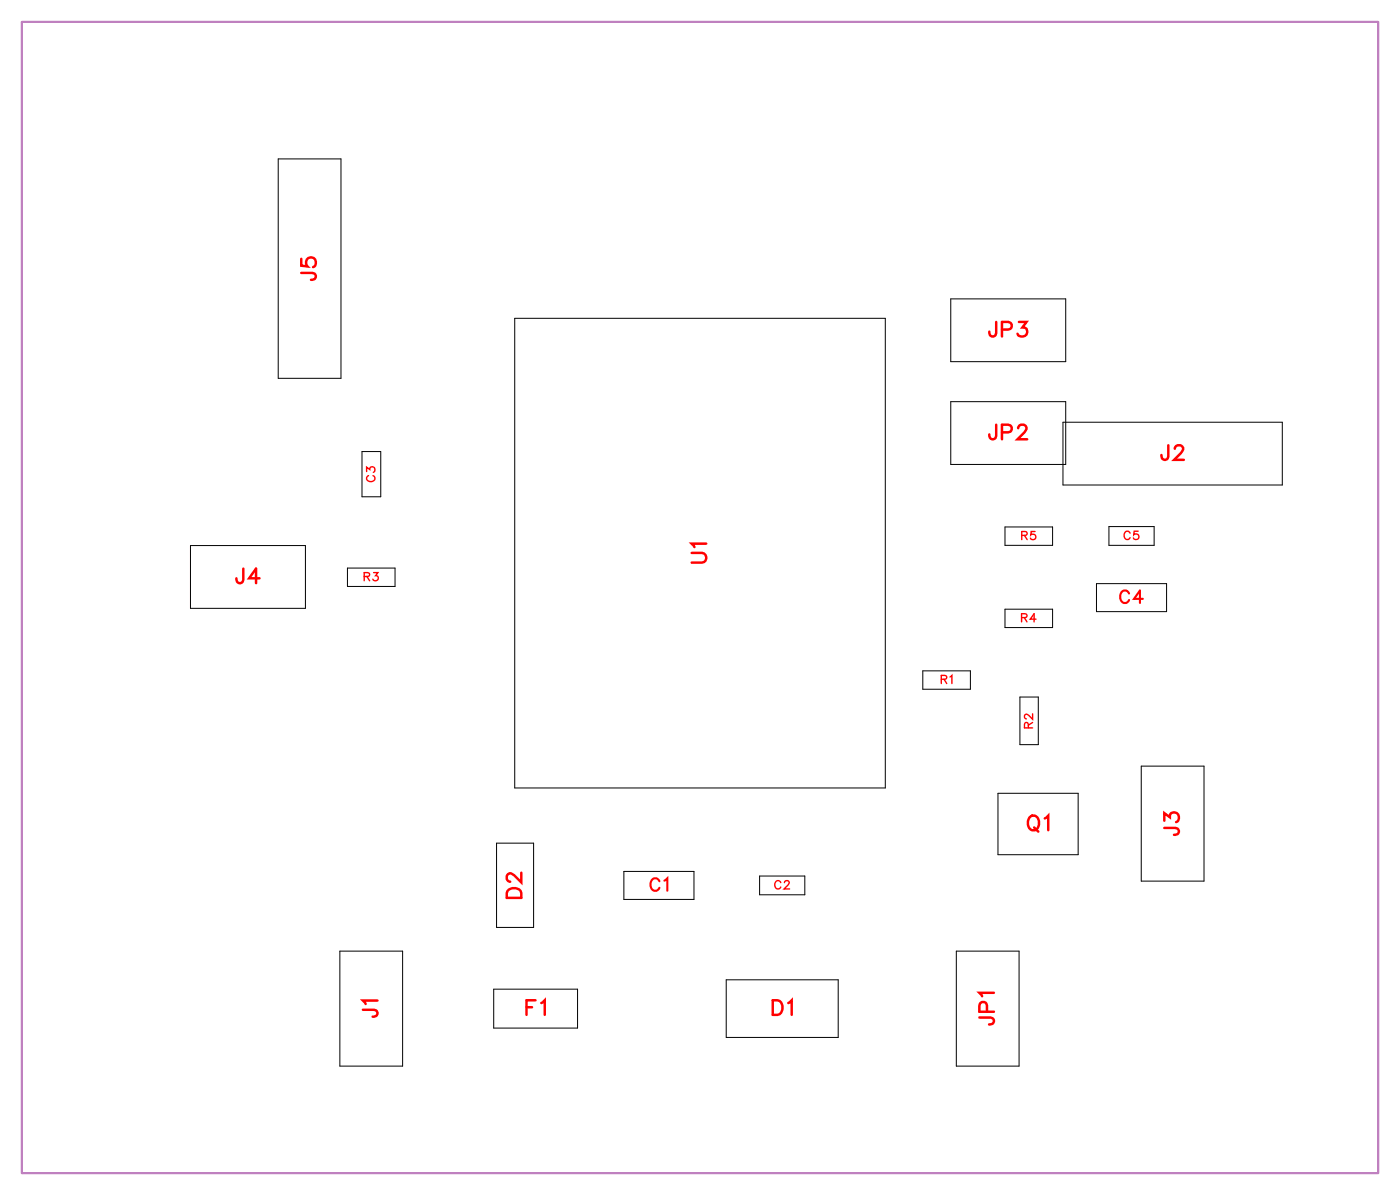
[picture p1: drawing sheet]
<svg xmlns="http://www.w3.org/2000/svg" width="68mm" height="58mm" viewBox="0 0 68 58" stroke-linecap="round" stroke-linejoin="round" font-family="sans-serif">
<path d="M1.1 1.1h66v56h-66z" fill="none" stroke="#bf80bf" stroke-width=".1"/>
<g fill="none" stroke="#000" stroke-width=".05">
<path d="M13.5 7.7h3.1v10.7h-3.1zM25 15.5h18.1v22.8h-18.1zM46.3 14.5h5.6v3.1h-5.6zM46.3 19.5h5.6v3.1h-5.6zM9.3 26.5h5.6v3.1h-5.6zM16.9 27.6h2.3v.9h-2.3zM17.6 22h.9v2.2h-.9zM44.9 32.6h2.3v.9h-2.3zM48.6 38.6h3.9v3h-3.9zM48.9 25.6h2.3v.9h-2.3zM48.9 29.6h2.3v.9h-2.3zM49.6 33.9h.9v2.3h-.9z"/>
<path d="M51.7 20.5h10.7v3.1h-10.7zM53.4 28.4h3.4v1.4h-3.4zM54 25.6h2.2v.9h-2.2zM55.5 37.3h3.1v5.6h-3.1zM16.5 46.3h3.1v5.6h-3.1zM24 48.1h4.1v1.9h-4.1zM24.2 41h1.8v4.1h-1.8zM30.4 42.4h3.4v1.4h-3.4zM35.3 47.7h5.5v2.8h-5.5zM37 42.6h2.2v.9h-2.2zM46.5 46.3h3.1v5.6h-3.1z"/>
</g>
<path d="M54.9 28.9a.22 .22 0 0 0-.2-.2 .22 .22 0 0 0-.2 .3v.1a.22 .22 0 0 0 .2 .2 .22 .22 0 0 0 .2-.1M55.6 29.1h-.4l.3-.4v.6M32.1 42.9a.22 .22 0 0 0-.3-.2 .22 .22 0 0 0-.1 .3v.1a.22 .22 0 0 0 .1 .2 .22 .22 0 0 0 .3-.1M32.3 42.8l.2-.1v.6" fill="none" stroke="#f00" stroke-width=".1"/>
<g fill="none" stroke="#f00" stroke-width=".07">
<path d="M17.7 28h.2l.1-.1h-.3v.4M17.8 22.9v-.2l.2 .1a.13 .13 0 0 1 .2-.1 .15 .15 0 0 1 0 .3M17.9 28l.1 .3M17.9 23.1a.15 .15 0 0 0-.1 .2 .15 .15 0 0 0 .2 .1h.1a.15 .15 0 0 0 .1-.1 .15 .15 0 0 0 0-.2M18.2 27.9h.2l-.1 .1a.13 .13 0 0 1 .1 .2 .15 .15 0 0 1-.3 0M45.8 33h.2l.1-.1h-.3v.4M45.9 33l.2 .3M46.2 32.9h.1v.4M49.7 30h.2l.1-.1h-.3v.4M49.7 26h.2l.1-.1h-.3v.4M49.8 30l.2 .3M49.9 26l.1 .3"/>
<path d="M50 35.4v-.2h-.1v.2h.4M50.3 34.7v.3l-.4-.3v.2l.1 .1M50.3 35.1l-.3 .2M50.4 25.9h-.2v.1a.14 .14 0 0 1 .2 0 .14 .14 0 0 1-.1 .2 .14 .14 0 0 1-.2 0M50.4 30.1h-.3l.2-.2v.4M55 25.9a.15 .15 0 0 0-.2-.1 .15 .15 0 0 0-.1 .2v.1a.15 .15 0 0 0 .1 .1 .15 .15 0 0 0 .2 0M55.4 25.8h-.2v.2a.14 .14 0 0 1 .2 0 .14 .14 0 0 1 0 .2 .14 .14 0 0 1-.2 0M38 42.9a.15 .15 0 0 0-.2-.1 .15 .15 0 0 0-.1 .2v.1a.15 .15 0 0 0 .1 .1 .15 .15 0 0 0 .2 0M38.2 42.9l.1-.1 .1 .2-.2 .2h.2"/>
</g>
<g fill="none" stroke="#f00" stroke-width=".12">
<path d="M14.7 13.3h.6v.2l-.2 .1M14.7 12.6v.3l.3 .1a.25 .25 0 0 1 0-.4 .25 .25 0 0 1 .3 0 .25 .25 0 0 1-.1 .4M48.5 15.7l-.1 .6h-.2l-.1-.2M48.8 16h.4v-.3h-.4v.7M49.6 15.7h.4l-.2 .2a.24 .24 0 0 1 .1 .4 .24 .24 0 0 1-.4-.1M11.8 27.7v.6h-.2l-.1-.2M12.6 28.1h-.5l.4-.4v.7M33.7 26.9h.5l.2 .2-.1 .2-.6 .1M34.4 26.4h-.7l.1 .2M48.5 20.7l-.1 .6h-.2l-.1-.2M48.8 21h.4v-.3h-.4v.7M49.5 20.8l.2-.1h.1l.2 .1-.1 .2-.4 .4h.5"/>
<path d="M50.1 39.8l.1-.1a.33 .33 0 0 1 .4 .3 .33 .33 0 0 1-.4 .4l-.2-.3zM50.8 39.8l.2-.1v.7M56.7 39.9v-.3l.2 .2a.24 .24 0 0 1 .4-.2 .24 .24 0 0 1-.1 .4M56.9 21.7l-.1 .6h-.2l-.1-.2M57.2 21.8l.1-.1h.1l.2 .1-.1 .2-.4 .4h.5M17.7 49.1l.6 .1v.2l-.2 .1M18.4 48.7h-.7l.1 .1M24.8 43.3l.1-.1 .4 .1 .1 .4h-.7zM25.4 42.5v.4l-.4-.3-.2-.1-.1 .1v.2l.1 .1M25.6 49h.3M26.1 48.7h-.5v.7M26.3 48.8l.2-.1v.7"/>
<path d="M37.6 48.7h.2a.38 .38 0 0 1 .3 .3 .38 .38 0 0 1-.3 .4h-.2zM38.4 48.8l.1-.1v.7M47.7 49.5h.6v.3h-.2M48 49.2v-.4h-.3v.4h.7M48.4 48.3h-.7l.1 .2M50.3 40.3l.2 .2M56.7 40.3h.6v.2l-.2 .1"/>
</g>
<g font-size="1.2" fill="#fff">
<text x="15.7" y="13.7" transform="rotate(-90 15.7 13.7)">J5</text>
<text x="48.1" y="16.7">JP3</text>
<text x="48.1" y="21.7">JP2</text>
<text x="56.5" y="22.7">J2</text>
<text x="11.4" y="28.7">J4</text>
<text x="34.7" y="27.4" transform="rotate(-90 34.7 27.4)">U1</text>
<text x="50" y="40.7">Q1</text>
<text x="57.7" y="40.7" transform="rotate(-90 57.7 40.7)">J3</text>
<text x="25.7" y="43.7" transform="rotate(-90 25.7 43.7)">D2</text>
<text x="18.7" y="49.5" transform="rotate(-90 18.7 49.5)">J1</text>
<text x="25.6" y="49.7">F1</text>
<text x="37.5" y="49.7">D1</text>
<text x="48.7" y="49.9" transform="rotate(-90 48.7 49.9)">JP1</text>
</g>
<g font-size="1" fill="#fff">
<text x="54.5" y="29.6">C4</text>
<text x="31.6" y="43.6">C1</text>
</g>
<g font-size=".7" fill="#fff">
<text x="18.4" y="23.5" transform="rotate(-90 18.4 23.5)">C3</text>
<text x="17.7" y="28.4">R3</text>
<text x="49.7" y="26.4">R5</text>
<text x="54.7" y="26.4">C5</text>
<text x="45.8" y="33.4">R1</text>
<text x="49.7" y="30.4">R4</text>
<text x="50.4" y="35.4" transform="rotate(-90 50.4 35.4)">R2</text>
<text x="37.7" y="43.4">C2</text>
</g>
</svg>
